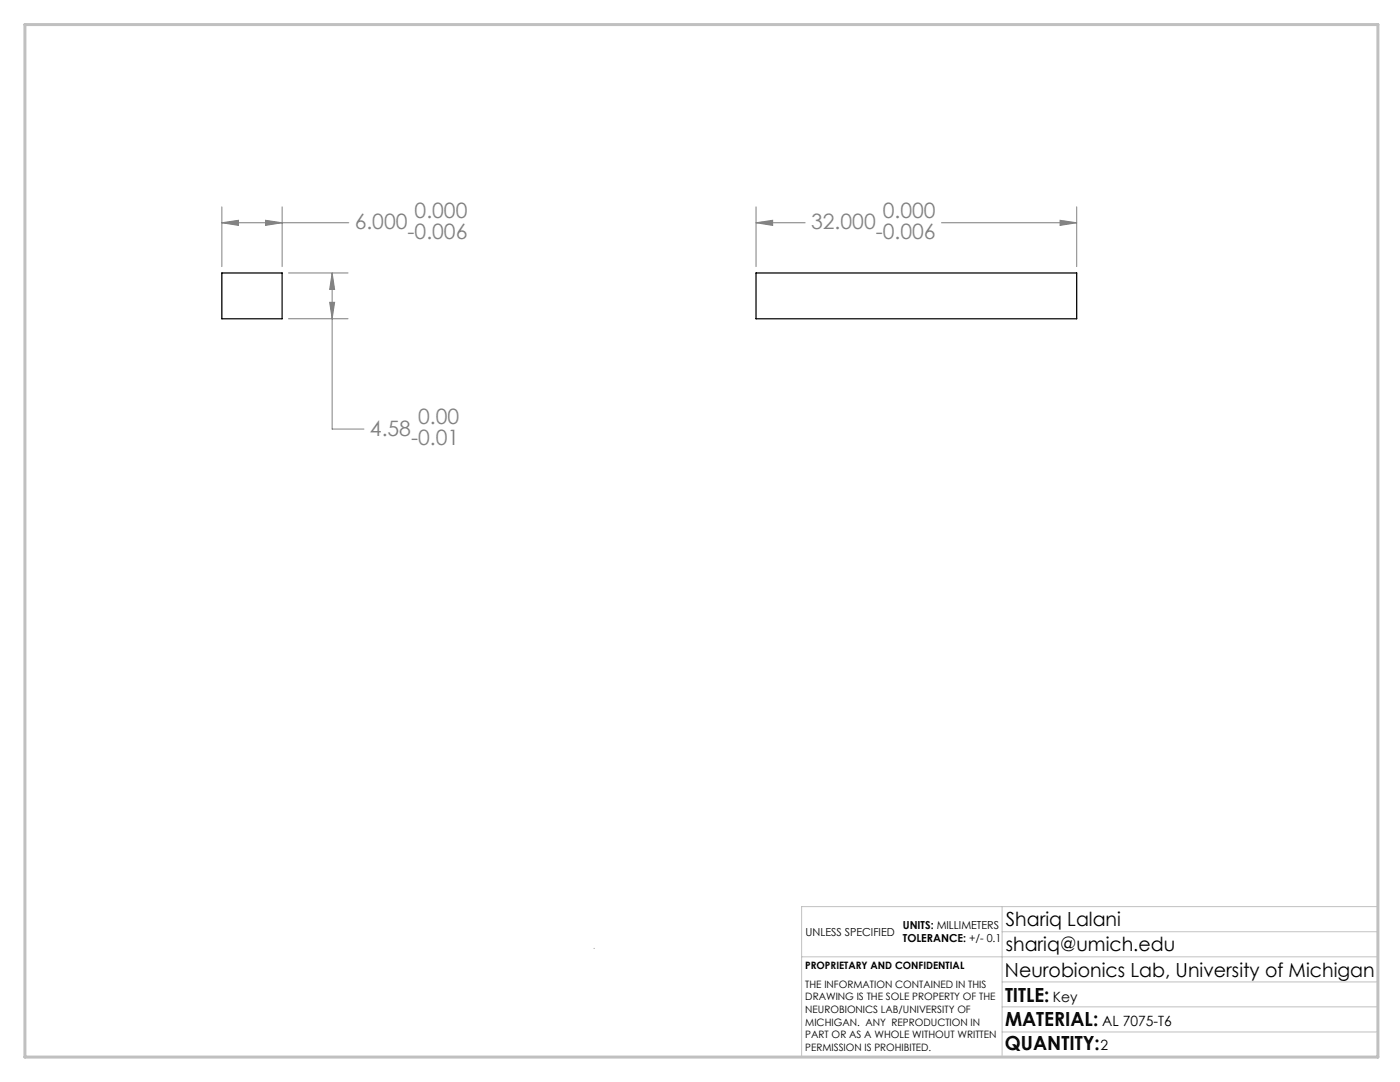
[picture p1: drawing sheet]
<svg xmlns="http://www.w3.org/2000/svg" width="279mm" height="216mm" viewBox="0 0 279 216" stroke-linecap="round" stroke-linejoin="round" font-family="sans-serif">
<g fill="none" stroke="#808080" stroke-width=".2">
<path d="M44.3 44.4l3.3-.4v1zM44.3 41.3v11.9M44.3 44.4h25.3M53 44l3.3 .4-3.3 .6zM56.3 41.3v11.9M57.6 54.5h11.9M66.3 54.5l.5 3.2h-1zM66.3 54.5v31.1h6.3M150.9 44.4l3.3-.4v1zM150.9 44.4h9.8M150.9 41.3v11.9M187.9 44.4h27"/>
<path d="M211.6 44l3.3 .4-3.3 .6zM214.9 41.3v11.9M57.6 63.6h11.9M65.8 60.3h1l-.5 3.3z"/>
</g>
<path d="M118.6 189.2v.1M160 190.9h115M200 185.9h75M200 180.9v30M200 195.9h75M275 180.9h-115v30M200 205.9h75M200 200.9h75" fill="none" stroke="#c0c0c0" stroke-width=".2"/>
<path d="M5 4.9h270v206h-270z" fill="none" stroke="#c0c0c0" stroke-width=".6"/>
<path d="M53 44l3.3 .4-3.3 .6zM44.3 44.4l3.3-.4v1zM65.8 60.3h1l-.5 3.3zM66.3 54.5l.5 3.2h-1zM150.9 44.4l3.3-.4v1zM211.6 44l3.3 .4-3.3 .6z" fill="#808080"/>
<path d="M44.3 54.5h12v9.1h-12zM150.9 54.5h64v9.1h-64z" fill="none" stroke="#000" stroke-width=".25"/>
<g font-size="4.2" fill="#808080">
<text x="70.8" y="45.8">6.000</text>
<text x="81.3" y="47.6">-0.006</text>
<text x="82.7" y="43.5">0.000</text>
<text x="161.9" y="45.8">32.000</text>
<text x="174.8" y="47.6">-0.006</text>
<text x="176.2" y="43.5">0.000</text>
<text x="73.8" y="87">4.58</text>
<text x="82" y="88.8">-0.01</text>
<text x="83.4" y="84.7">0.00</text>
</g>
<g font-size="3.9">
<text x="200.7" y="184.8">Shariq Lalani</text>
<text x="200.7" y="189.8">shariq@umich.edu</text>
<text x="200.6" y="194.9">Neurobionics Lab, University of Michigan</text>
<text x="200.6" y="199.8">TITLE:</text>
<text x="200.6" y="209.5">QUANTITY:</text>
<text x="200.6" y="204.6">MATERIAL:</text>
</g>
<g font-size="2.8">
<text x="210.1" y="199.8">Key</text>
<text x="219.7" y="209.5">2</text>
<text x="220" y="204.6">AL 7075-T6</text>
</g>
<g font-size="2.2">
<text x="180.2" y="185.3">UNITS: MILLIMETERS</text>
<text x="160.8" y="186.8">UNLESS SPECIFIED</text>
<text x="180.2" y="188">TOLERANCE: +/- 0.1</text>
</g>
<g font-size="2">
<text x="160.7" y="193.4">PROPRIETARY AND CONFIDENTIAL</text>
<text x="160.7" y="197.1">THE INFORMATION CONTAINED IN THIS</text>
<text x="160.7" y="199.6">DRAWING IS THE SOLE PROPERTY OF THE</text>
<text x="160.7" y="202.1">NEUROBIONICS LAB/UNIVERSITY OF</text>
<text x="160.7" y="204.6">MICHIGAN. ANY REPRODUCTION IN</text>
<text x="160.7" y="207.2">PART OR AS A WHOLE WITHOUT WRITTEN</text>
<text x="160.7" y="209.7">PERMISSION IS PROHIBITED.</text>
</g>
</svg>
